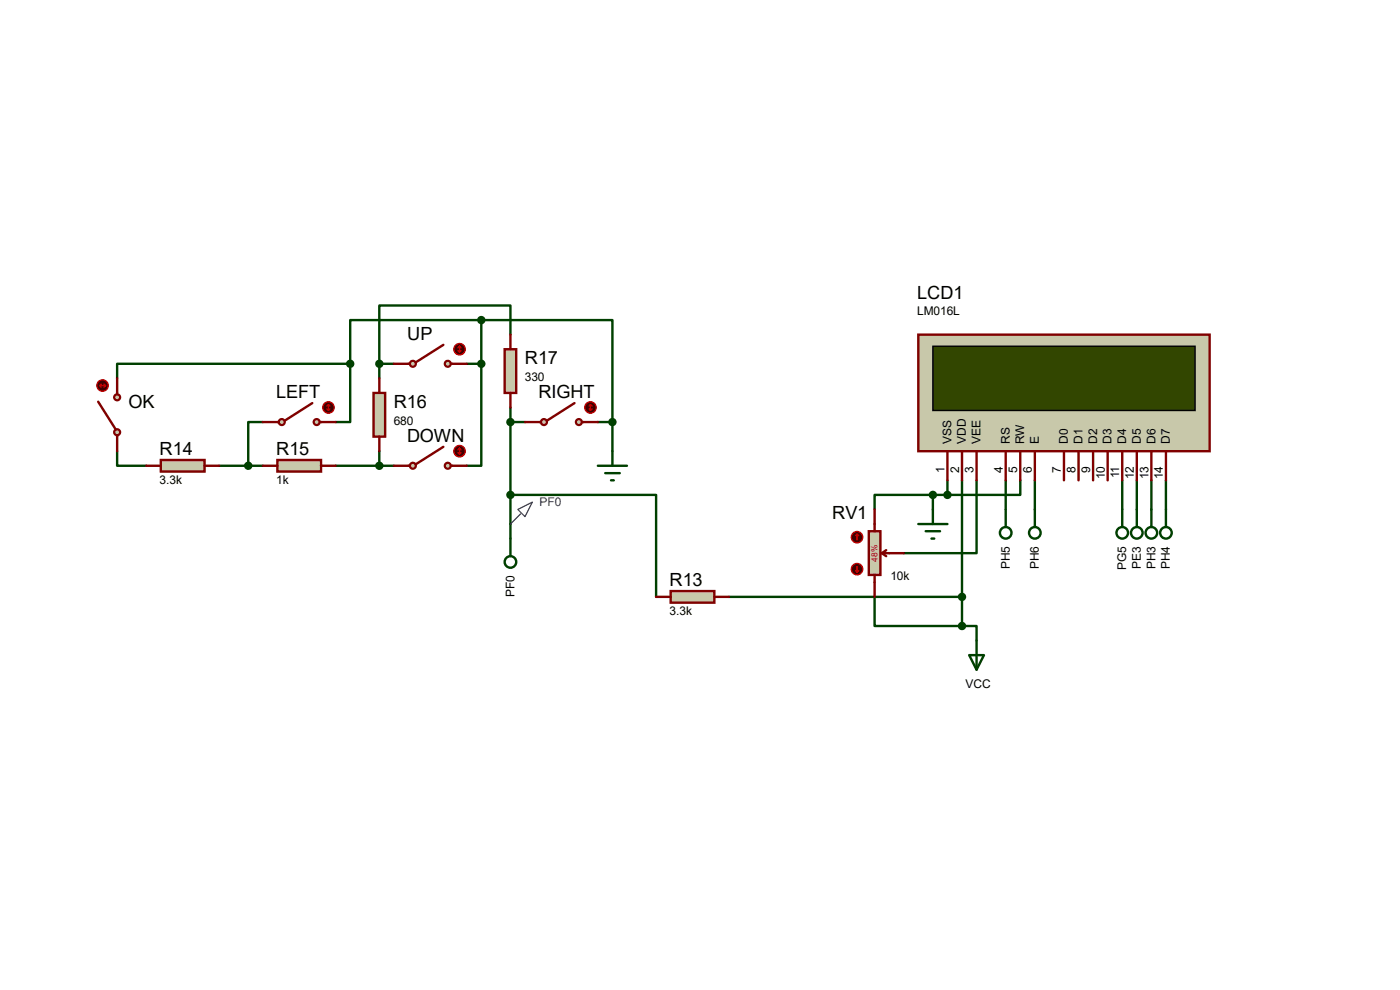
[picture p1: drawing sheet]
<svg xmlns="http://www.w3.org/2000/svg" width="297mm" height="210mm" viewBox="0 0 297 210" stroke-linecap="round" stroke-linejoin="round" font-family="sans-serif">
<g fill="none" stroke="#004000" stroke-width=".51">
<path d="M74.3 77.2h-49.5v3.1M74.3 77.2v12.3h-3.1M80.5 77.2h3.1M80.5 77.2v3.1M99 77.2h3.1M102.1 77.2v21.6h-3.1M102.1 67.9h-27.8v9.3M102.1 67.9h27.8v21.6M102.1 67.9v9.3M108.3 71v-6.2h-27.8v12.4M24.8 95.7v3.1h6.2M46.5 98.8h9.3"/>
<path d="M55.8 89.5h-3.1v9.3M71.2 98.8h12.4M80.5 95.7v3.1M108.3 89.5h3.1M108.3 86.4v27.9M126.8 89.5h3.1M129.9 89.5v6.2M108.3 105h30.9v21.6M197.9 105h-12.4v3.1M197.9 105v3.1M197.9 105h3.1M201 101.9v3.1"/>
<path d="M204.1 101.9v30.9M207.2 101.9v15.4h-15.5M213.4 101.9v6.2M216.5 101.9v3.1h-15.5M219.5 101.9v6.2M238.1 101.9v6.2M241.2 101.9v6.2M244.3 101.9v6.2M247.4 101.9v6.2M154.6 126.6h49.5M185.5 126.6v6.2h18.6M204.1 132.8h3.1v3.1"/>
</g>
<path d="M194.8 71h61.8v24.7h-61.8z" fill="#c8c8aa" stroke="#800000" stroke-width=".51"/>
<path d="M197.9 73.4h55.6v13.7h-55.6z" fill="#324600" stroke="#000" stroke-width=".3"/>
<g fill="none" stroke="#800000" stroke-width=".51">
<path d="M201 95.7v6.2M204.1 95.7v6.2M207.2 95.7v6.2M213.4 95.7v6.2M216.5 95.7v6.2M219.5 95.7v6.2M225.7 95.7v6.2M228.8 95.7v6.2M231.9 95.7v6.2M235 95.7v6.2M238.1 95.7v6.2M241.2 95.7v6.2"/>
<path d="M244.3 95.7v6.2M247.4 95.7v6.2"/>
</g>
<path d="M194.8 111.2h6.2M196.4 112.7h3M197.6 114.3h.6M197.9 108.1v3.1M205.6 139h3.1l-1.5 3.1zM207.2 135.9v6.2" fill="none" stroke="#004000" stroke-width=".51"/>
<circle cx="201" cy="105" r=".64" fill="#004000" stroke="#004000" stroke-width=".51"/>
<path d="M184.3 112.7h2.5v9.3h-2.5z" fill="#c8c8aa" stroke="#800000" stroke-width=".51"/>
<path d="M185.5 108.1v4.6M187.1 117.3l.9 .7M187.1 117.3h4.6M188 116.7l-.9 .6M185.5 122v4.6" fill="none" stroke="#800000" stroke-width=".51"/>
<circle cx="181.8" cy="114" r="1.23" fill="#400000" stroke="#f00" stroke-width=".25"/>
<path d="M181.8 113.3l-.3 .3M181.8 113.3l.4 .3M181.8 113.3v1.3" fill="none" stroke="#f00" stroke-width=".25"/>
<circle cx="181.8" cy="120.7" r="1.23" fill="#400000" stroke="#f00" stroke-width=".25"/>
<path d="M181.5 121.1l.3 .3M181.8 120.1v1.3M182.2 121.1l-.4 .3" fill="none" stroke="#f00" stroke-width=".25"/>
<g fill="#004000" stroke="#004000" stroke-width=".51">
<circle cx="197.9" cy="105" r=".64"/>
<circle cx="204.1" cy="132.8" r=".64"/>
</g>
<g fill="none" stroke="#004000" stroke-width=".51">
<path d="M213.4 108.1v3.7M219.5 108.1v3.7M238.1 108.1v3.7M241.2 108.1v3.7M244.3 108.1v3.7M247.4 108.1v3.7"/>
<circle cx="213.4" cy="113" r="1.23"/>
<circle cx="219.5" cy="113" r="1.23"/>
<circle cx="238.1" cy="113" r="1.23"/>
<circle cx="241.2" cy="113" r="1.23"/>
<circle cx="244.3" cy="113" r="1.23"/>
<circle cx="247.4" cy="113" r="1.23"/>
</g>
<g fill="#c8c8aa" stroke="#800000" stroke-width=".47">
<circle cx="24.8" cy="84.3" r=".64"/>
<circle cx="24.8" cy="91.7" r=".64"/>
</g>
<path d="M20.8 85.2l3.8 5.9M24.8 80.3v3.4M24.8 92.3v3.4" fill="none" stroke="#800000" stroke-width=".51"/>
<circle cx="21.8" cy="81.8" r="1.23" fill="#400000" stroke="#f00" stroke-width=".25"/>
<path d="M21.1 81.8h1.3M21.1 81.8l.4 .3M21.5 81.5l-.4 .3M22.1 81.5l.3 .3M22.4 81.8l-.3 .3" fill="none" stroke="#f00" stroke-width=".25"/>
<g fill="#c8c8aa" stroke="#800000" stroke-width=".47">
<circle cx="67.2" cy="89.5" r=".64"/>
<circle cx="59.8" cy="89.5" r=".64"/>
</g>
<path d="M55.8 89.5h3.3M66.3 85.5l-5.9 3.7M67.8 89.5h3.4" fill="none" stroke="#800000" stroke-width=".51"/>
<circle cx="69.7" cy="86.4" r="1.23" fill="#400000" stroke="#f00" stroke-width=".25"/>
<path d="M69.3 86.7l.4 .4M69.7 85.8v1.3M69.7 85.8l-.4 .3M69.7 85.8l.3 .3M70 86.7l-.3 .4" fill="none" stroke="#f00" stroke-width=".25"/>
<g fill="#c8c8aa" stroke="#800000" stroke-width=".47">
<circle cx="95" cy="77.2" r=".64"/>
<circle cx="87.6" cy="77.2" r=".64"/>
</g>
<path d="M83.6 77.2h3.4M94.1 73.2l-5.9 3.7M95.6 77.2h3.4" fill="none" stroke="#800000" stroke-width=".51"/>
<circle cx="97.5" cy="74.1" r="1.23" fill="#400000" stroke="#f00" stroke-width=".25"/>
<path d="M97.2 74.4l.3 .3M97.5 73.4v1.3M97.5 73.4l-.3 .4M97.5 73.4l.3 .4M97.8 74.4l-.3 .3" fill="none" stroke="#f00" stroke-width=".25"/>
<g fill="#c8c8aa" stroke="#800000" stroke-width=".47">
<circle cx="95" cy="98.8" r=".64"/>
<circle cx="87.6" cy="98.8" r=".64"/>
</g>
<path d="M83.6 98.8h3.4M94.1 94.8l-5.9 3.7M95.6 98.8h3.4" fill="none" stroke="#800000" stroke-width=".51"/>
<circle cx="97.5" cy="95.7" r="1.23" fill="#400000" stroke="#f00" stroke-width=".25"/>
<path d="M97.2 96l.3 .4M97.5 95.1v1.3M97.5 95.1l-.3 .3M97.5 95.1l.3 .3M97.8 96l-.3 .4" fill="none" stroke="#f00" stroke-width=".25"/>
<g fill="#c8c8aa" stroke="#800000" stroke-width=".47">
<circle cx="122.8" cy="89.5" r=".64"/>
<circle cx="115.4" cy="89.5" r=".64"/>
</g>
<path d="M111.4 89.5h3.4M121.9 85.5l-5.9 3.7M123.4 89.5h3.4" fill="none" stroke="#800000" stroke-width=".51"/>
<circle cx="125.3" cy="86.4" r="1.23" fill="#400000" stroke="#f00" stroke-width=".25"/>
<path d="M125 86.7l.3 .4M125.3 85.8v1.3M125.3 85.8l-.3 .3M125.3 85.8l.3 .3M125.6 86.7l-.3 .4" fill="none" stroke="#f00" stroke-width=".25"/>
<path d="M142.3 125.4h9.3v2.4h-9.3z" fill="#c8c8aa" stroke="#800000" stroke-width=".51"/>
<path d="M139.2 126.6h3.1M151.6 126.6h3" fill="none" stroke="#800000" stroke-width=".51"/>
<path d="M34.1 97.6h9.3v2.4h-9.3z" fill="#c8c8aa" stroke="#800000" stroke-width=".51"/>
<path d="M31 98.8h3.1M43.4 98.8h3.1" fill="none" stroke="#800000" stroke-width=".51"/>
<path d="M58.8 97.6h9.3v2.4h-9.3z" fill="#c8c8aa" stroke="#800000" stroke-width=".51"/>
<path d="M55.8 98.8h3M68.1 98.8h3.1" fill="none" stroke="#800000" stroke-width=".51"/>
<path d="M79.2 83.4h2.5v9.2h-2.5z" fill="#c8c8aa" stroke="#800000" stroke-width=".51"/>
<path d="M80.5 80.3v3.1M80.5 92.6v3.1" fill="none" stroke="#800000" stroke-width=".51"/>
<g fill="#004000" stroke="#004000" stroke-width=".51">
<circle cx="74.3" cy="77.2" r=".64"/>
<circle cx="102.1" cy="77.2" r=".64"/>
<circle cx="102.1" cy="67.9" r=".64"/>
<circle cx="129.9" cy="89.5" r=".64"/>
</g>
<path d="M126.8 98.8h6.2M129.9 95.7v3.1M128.4 100.4h3.1M129.6 101.9h.6" fill="none" stroke="#004000" stroke-width=".51"/>
<path d="M107.1 74.1h2.4v9.3h-2.4z" fill="#c8c8aa" stroke="#800000" stroke-width=".51"/>
<path d="M108.3 71v3.1M108.3 83.4v3" fill="none" stroke="#800000" stroke-width=".51"/>
<g fill="none" stroke="#004000" stroke-width=".51">
<path d="M108.3 114.3v3.7"/>
<circle cx="108.3" cy="119.2" r="1.23"/>
</g>
<g fill="#004000" stroke="#004000" stroke-width=".51">
<circle cx="108.3" cy="89.5" r=".64"/>
<circle cx="80.5" cy="77.2" r=".64"/>
<circle cx="80.5" cy="98.8" r=".64"/>
<circle cx="52.7" cy="98.8" r=".64"/>
<circle cx="108.3" cy="105" r=".64"/>
<circle cx="204.1" cy="126.6" r=".64"/>
</g>
<path d="M109.9 108.1l3-1.6-1.5 3.1zM110.4 109l-2.1 2.2" fill="none" stroke="#0000c0" stroke-width=".25"/>
<g font-size="3.9">
<text x="194.6" y="63.4">LCD1</text>
<text x="86.4" y="72.1">UP</text>
<text x="111.3" y="77.3">R17</text>
<text x="27.3" y="86.6">OK</text>
<text x="58.6" y="84.5">LEFT</text>
<text x="83.5" y="86.6">R16</text>
<text x="114.2" y="84.5">RIGHT</text>
<text x="86.4" y="93.7">DOWN</text>
<text x="33.9" y="96.5">R14</text>
<text x="58.6" y="96.5">R15</text>
<text x="176.5" y="110.1">RV1</text>
<text x="142" y="124.3">R13</text>
</g>
<g font-size="2.5">
<text x="194.6" y="66.9">LM016L</text>
<text x="111.3" y="80.8">330</text>
<text x="83.5" y="90.1">680</text>
<text x="201.8" y="94.2" transform="rotate(-90 201.8 94.2)">VSS</text>
<text x="204.9" y="94.2" transform="rotate(-90 204.9 94.2)">VDD</text>
<text x="208" y="94.2" transform="rotate(-90 208 94.2)">VEE</text>
<text x="214.2" y="94.2" transform="rotate(-90 214.2 94.2)">RS</text>
<text x="217.3" y="94.2" transform="rotate(-90 217.3 94.2)">RW</text>
<text x="220.4" y="94.2" transform="rotate(-90 220.4 94.2)">E</text>
<text x="226.6" y="94.2" transform="rotate(-90 226.6 94.2)">D0</text>
<text x="229.7" y="94.2" transform="rotate(-90 229.7 94.2)">D1</text>
<text x="232.7" y="94.2" transform="rotate(-90 232.7 94.2)">D2</text>
<text x="235.8" y="94.2" transform="rotate(-90 235.8 94.2)">D3</text>
<text x="238.9" y="94.2" transform="rotate(-90 238.9 94.2)">D4</text>
<text x="242" y="94.2" transform="rotate(-90 242 94.2)">D5</text>
<text x="245.1" y="94.2" transform="rotate(-90 245.1 94.2)">D6</text>
<text x="248.2" y="94.2" transform="rotate(-90 248.2 94.2)">D7</text>
<text x="200.4" y="100.2" transform="rotate(-90 200.4 100.2)">1</text>
<text x="203.5" y="100.2" transform="rotate(-90 203.5 100.2)">2</text>
<text x="206.5" y="100.2" transform="rotate(-90 206.5 100.2)">3</text>
<text x="212.7" y="100.2" transform="rotate(-90 212.7 100.2)">4</text>
<text x="215.8" y="100.2" transform="rotate(-90 215.8 100.2)">5</text>
<text x="218.9" y="100.2" transform="rotate(-90 218.9 100.2)">6</text>
<text x="225.1" y="100.2" transform="rotate(-90 225.1 100.2)">7</text>
<text x="228.2" y="100.2" transform="rotate(-90 228.2 100.2)">8</text>
<text x="231.3" y="100.2" transform="rotate(-90 231.3 100.2)">9</text>
<text x="234.4" y="101.6" transform="rotate(-90 234.4 101.6)">10</text>
<text x="237.4" y="101.5" transform="rotate(-90 237.4 101.5)">11</text>
<text x="240.5" y="101.6" transform="rotate(-90 240.5 101.6)">12</text>
<text x="243.6" y="101.6" transform="rotate(-90 243.6 101.6)">13</text>
<text x="246.7" y="101.6" transform="rotate(-90 246.7 101.6)">14</text>
<text x="33.9" y="102.6">3.3k</text>
<text x="58.6" y="102.6">1k</text>
<text x="188.9" y="123">10k</text>
<text x="214.2" y="120.8" transform="rotate(-90 214.2 120.8)">PH5</text>
<text x="220.4" y="120.8" transform="rotate(-90 220.4 120.8)">PH6</text>
<text x="238.9" y="120.9" transform="rotate(-90 238.9 120.9)">PG5</text>
<text x="242" y="120.6" transform="rotate(-90 242 120.6)">PE3</text>
<text x="245.1" y="120.8" transform="rotate(-90 245.1 120.8)">PH3</text>
<text x="248.2" y="120.8" transform="rotate(-90 248.2 120.8)">PH4</text>
<text x="109.1" y="126.7" transform="rotate(-90 109.1 126.7)">PF0</text>
<text x="142" y="130.4">3.3k</text>
<text x="204.9" y="146">VCC</text>
</g>
<text font-size="2.5" fill="#0000c0" x="114.5" y="107.4">PF0</text>
<text font-size="1.8" fill="#c00000" x="186.1" y="119.1" transform="rotate(-90 186.1 119.1)">48%</text>
</svg>
